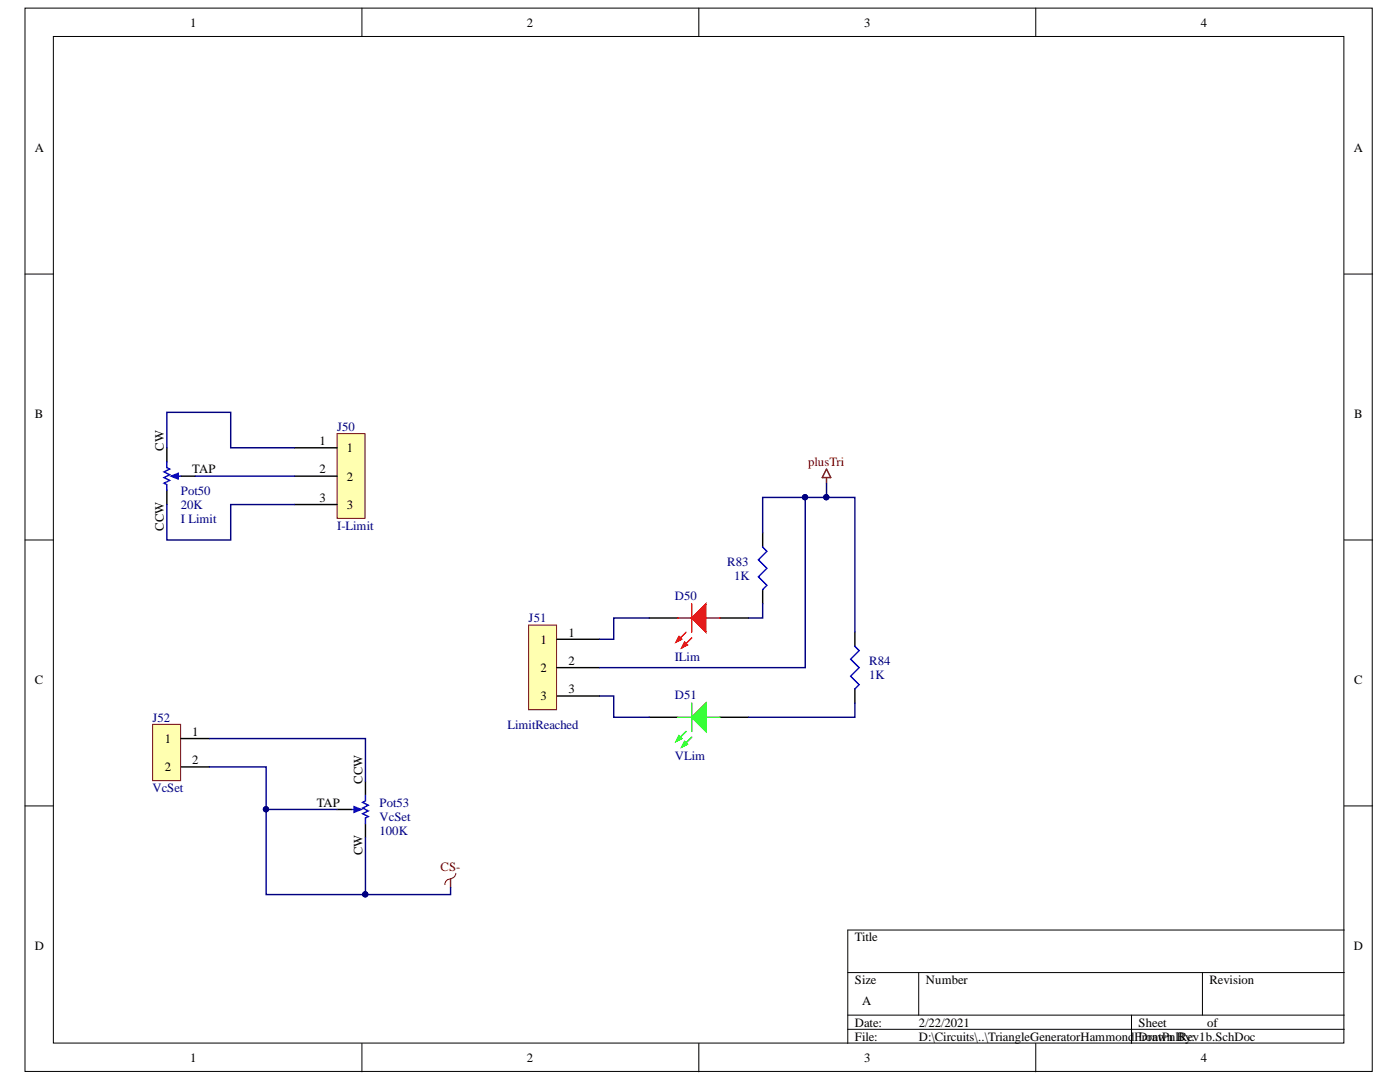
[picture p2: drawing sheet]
<svg xmlns="http://www.w3.org/2000/svg" width="279mm" height="216mm" viewBox="0 0 279 216" stroke-linecap="round" stroke-linejoin="round" font-family="sans-serif">
<g fill="#fff" stroke="#000" stroke-width=".2">
<path d="M5 1.6h268.9v212.2h-268.9z"/>
<path d="M10.7 7.3h257.5v200.8h-257.5z"/>
</g>
<g fill="none" stroke="#000" stroke-width=".2">
<path d="M72.2 1.6v5.7M139.5 1.6v5.7M206.7 1.6v5.7M5 54.7h5.7M268.3 54.7h5.6M5 107.7h5.7M268.3 107.7h5.6M5 160.8h5.7M268.3 160.8h5.6M169.2 194.1h99.1M183.3 194.1v8.5M240 194.1v8.5"/>
<path d="M268.3 185.6h-99.1v22.6M72.2 208.2v5.7M139.5 208.2v5.7M169.2 202.6h99.1M169.2 205.4h99.1M206.7 208.2v5.7M225.8 202.6v5.6"/>
</g>
<path d="M72.9 155.9v2.8M72.9 164.4v2.8" fill="none" stroke="#000" stroke-width=".28"/>
<path d="M70.1 161.5h1.4" fill="none" stroke="#00f" stroke-width=".28"/>
<path d="M70.7 161l1.4 .5-1.4 .6z" fill="#00f"/>
<path d="M34.7 95h1.4M72.9 158.7v1.1l-.5 .3 1.1 .6-1.1 .5 1.1 .6-1.1 .6 1.1 .5-.6 .3v1.2M70.7 161l1.4 .5-1.4 .6z" fill="none" stroke="#00f" stroke-width=".28"/>
<path d="M33.3 89.4v2.8M33.3 97.8v2.9M67.3 161.5h2.8" fill="none" stroke="#000" stroke-width=".28"/>
<path d="M34.1 95l1.5-.6v1.2z" fill="#00f"/>
<path d="M33.3 92.2v1.1l.6 .3-1.2 .6 1.2 .5-1.2 .6 1.2 .6-1.2 .5 .6 .3v1.1M34.1 95l1.5-.6v1.2z" fill="none" stroke="#00f" stroke-width=".28"/>
<path d="M36.1 95h2.9M129.6 123.3h5.6" fill="none" stroke="#000" stroke-width=".28"/>
<path d="M138.1 123.3l2.8-2.8v5.6z" fill="#f00"/>
<path d="M136.9 126.1l-2 2M138.1 123.3l2.8-2.8v5.6zM138.1 127.3l-2 2" fill="none" stroke="#f00" stroke-width=".28"/>
<path d="M135.5 127l.6 .6-1.2 .5z" fill="#f00"/>
<path d="M135.5 127l.6 .6-1.2 .5z" fill="none" stroke="#f00" stroke-width=".28"/>
<path d="M136.6 128.1l.6 .6-1.1 .6z" fill="#f00"/>
<path d="M136.6 128.1l.6 .6-1.1 .6zM138.1 120.5v5.6" fill="none" stroke="#f00" stroke-width=".28"/>
<path d="M143.7 123.3h5.7M143.7 143.1h5.7" fill="none" stroke="#000" stroke-width=".28"/>
<path d="M135.2 123.3h2.9M140.9 123.3h2.8" fill="none" stroke="#ee0e22" stroke-width=".28"/>
<path d="M138.1 143.1l2.8-2.8v5.7z" fill="#0f0"/>
<path d="M136.9 146l-2 1.9M138.1 143.1l2.8-2.8v5.7zM138.1 147.1l-2 2" fill="none" stroke="#0f0" stroke-width=".28"/>
<path d="M135.5 146.8l.6 .6-1.2 .5z" fill="#0f0"/>
<path d="M135.5 146.8l.6 .6-1.2 .5z" fill="none" stroke="#0f0" stroke-width=".28"/>
<path d="M136.6 147.9l.6 .6-1.1 .6z" fill="#0f0"/>
<path d="M135.2 143.1h2.9M136.6 147.9l.6 .6-1.1 .6zM138.1 140.3v5.7M140.9 143.1h2.8" fill="none" stroke="#0f0" stroke-width=".28"/>
<path d="M129.6 143.1h5.6" fill="none" stroke="#000" stroke-width=".28"/>
<path d="M89.9 175.4a1.09 1.09 0 0 0-1.1 1.1M91 174.3a1.09 1.09 0 0 1-1.1 1" fill="none" stroke="#800000" stroke-width=".2"/>
<path d="M89.9 175.4v1.7" fill="none" stroke="#800000" stroke-width=".28"/>
<path d="M67.3 86.5h5.6v16.9h-5.6z" fill="#ffffb0" stroke="#800000" stroke-width=".2"/>
<path d="M58.8 89.4h8.5M58.8 95h8.5M58.8 100.7h8.5" fill="none" stroke="#000" stroke-width=".28"/>
<path d="M30.5 144.5h5.5v11.3h-5.5z" fill="#ffffb0" stroke="#800000" stroke-width=".2"/>
<path d="M152.2 106.3v2.9M152.2 117.7v2.8M170.6 126.1v2.9M170.6 137.5v2.8M36.1 147.4h5.7M36.1 153h5.7" fill="none" stroke="#000" stroke-width=".28"/>
<path d="M164.9 93.6l.9 1.7h-1.7zM164.9 95.3v1.1" fill="none" stroke="#800000" stroke-width=".28"/>
<path d="M152.2 109.2l.9 .8-1.7 1.7 1.7 1.7-1.7 1.7 1.7 1.7-.9 .9M170.6 129l.9 .8-1.7 1.7 1.7 1.7-1.7 1.7 1.7 1.7-.9 .9" fill="none" stroke="#00f" stroke-width=".28"/>
<path d="M105.5 124.7h5.6v16.9h-5.6z" fill="#ffffb0" stroke="#800000" stroke-width=".2"/>
<path d="M111.2 127.6h8.4M111.2 133.2h8.4M111.2 138.9h8.4" fill="none" stroke="#000" stroke-width=".28"/>
<g fill="none" stroke="#000080" stroke-width=".28">
<path d="M33.3 89.4v-7.1h12.7v7.1h12.8M39 95h19.8M160.7 99.3v33.9h-41.1M164.9 96.4v2.9M33.3 100.7v7h12.7v-7h12.8M152.2 106.3v-7h18.4v26.8M119.6 138.9h2.9v4.2h7.1M129.6 123.3h-7.1v4.3h-2.9M152.2 120.5v2.8h-2.8M41.8 153h11.3v25.5h19.8M41.8 147.4h31.1v8.5M170.6 140.3v2.8h-21.2"/>
<path d="M53.1 161.5h14.2M72.9 167.2v11.3h17v-1.4"/>
</g>
<g fill="#000080" stroke="#000080" stroke-width=".2">
<circle cx="72.9" cy="178.5" r=".52"/>
<circle cx="53.1" cy="161.5" r=".52"/>
<circle cx="160.7" cy="99.2" r=".52"/>
<circle cx="164.9" cy="99.2" r=".52"/>
</g>
<g font-size="2.5">
<text x="38" y="5.3">1</text>
<text x="105.2" y="5.3">2</text>
<text x="172.5" y="5.3">3</text>
<text x="239.7" y="5.3">4</text>
<text x="6.9" y="30.4">A</text>
<text x="270.2" y="30.4">A</text>
<text x="6.9" y="83.5">B</text>
<text x="270.3" y="83.5">B</text>
<text x="32.7" y="89.9" transform="rotate(-90 32.7 89.9)">CW</text>
<text x="63.7" y="88.8">1</text>
<text x="38.4" y="94.5">TAP</text>
<text x="63.7" y="94.5">2</text>
<text x="69.2" y="90.2">1</text>
<text x="69.2" y="95.9">2</text>
<text x="63.7" y="100.1">3</text>
<text x="69.2" y="101.6">3</text>
<text x="32.7" y="106" transform="rotate(-90 32.7 106)">CCW</text>
<text x="107.9" y="128.4">1</text>
<text x="113.5" y="127">1</text>
<text x="6.9" y="136.6">C</text>
<text x="107.9" y="134.1">2</text>
<text x="113.5" y="132.7">2</text>
<text x="270.3" y="136.6">C</text>
<text x="107.9" y="139.8">3</text>
<text x="113.5" y="138.3">3</text>
<text x="32.9" y="148.2">1</text>
<text x="38.4" y="146.8">1</text>
<text x="32.9" y="153.9">2</text>
<text x="38.4" y="152.4">2</text>
<text x="63.2" y="161">TAP</text>
<text x="72.4" y="156.4" transform="rotate(-90 72.4 156.4)">CCW</text>
<text x="72.4" y="170.7" transform="rotate(-90 72.4 170.7)">CW</text>
<text x="6.9" y="189.6">D</text>
<text x="170.6" y="187.9">Title</text>
<text x="270.2" y="189.6">D</text>
<text x="170.6" y="196.4">Size</text>
<text x="184.8" y="196.4">Number</text>
<text x="241.4" y="196.4">Revision</text>
<text x="172" y="200.6">A</text>
<text x="170.6" y="204.8">Date:</text>
<text x="170.6" y="207.6">File:</text>
<text x="183.4" y="204.8">2/22/2021</text>
<text x="183.4" y="207.6">D:\Circuits\..\TriangleGeneratorHammondFDrawn Rev1b.SchDoc</text>
<text x="227.2" y="204.8">Sheet</text>
<text x="227.9" y="207.6">rontPnlBy:</text>
<text x="240.9" y="204.8">of</text>
<text x="38" y="211.9">1</text>
<text x="105.2" y="211.9">2</text>
<text x="172.5" y="211.9">3</text>
<text x="239.7" y="211.9">4</text>
</g>
<g font-size="2.5" fill="#000080">
<text x="67.3" y="85.9">J50</text>
<text x="36.1" y="101.6">20K</text>
<text x="36.1" y="98.7">Pot50</text>
<text x="36.1" y="104.4">I Limit</text>
<text x="67.3" y="105.8">I-Limit</text>
<text x="145.2" y="112.9">R83</text>
<text x="134.7" y="119.7">D50</text>
<text x="146.5" y="115.7">1K</text>
<text x="105.5" y="124.1">J51</text>
<text x="134.7" y="131.8">ILim</text>
<text x="173.5" y="135.5">1K</text>
<text x="173.5" y="132.7">R84</text>
<text x="30.4" y="144">J52</text>
<text x="134.7" y="139.4">D51</text>
<text x="101.3" y="145.4">LimitReached</text>
<text x="134.7" y="151.6">VLim</text>
<text x="30.4" y="158.1">VcSet</text>
<text x="75.7" y="161">Pot53</text>
<text x="75.7" y="166.6">100K</text>
<text x="75.7" y="163.8">VcSet</text>
</g>
<g font-size="2.5" fill="#800000">
<text x="161.3" y="93">plusTri</text>
<text x="87.9" y="173.7">CS-</text>
</g>
</svg>
